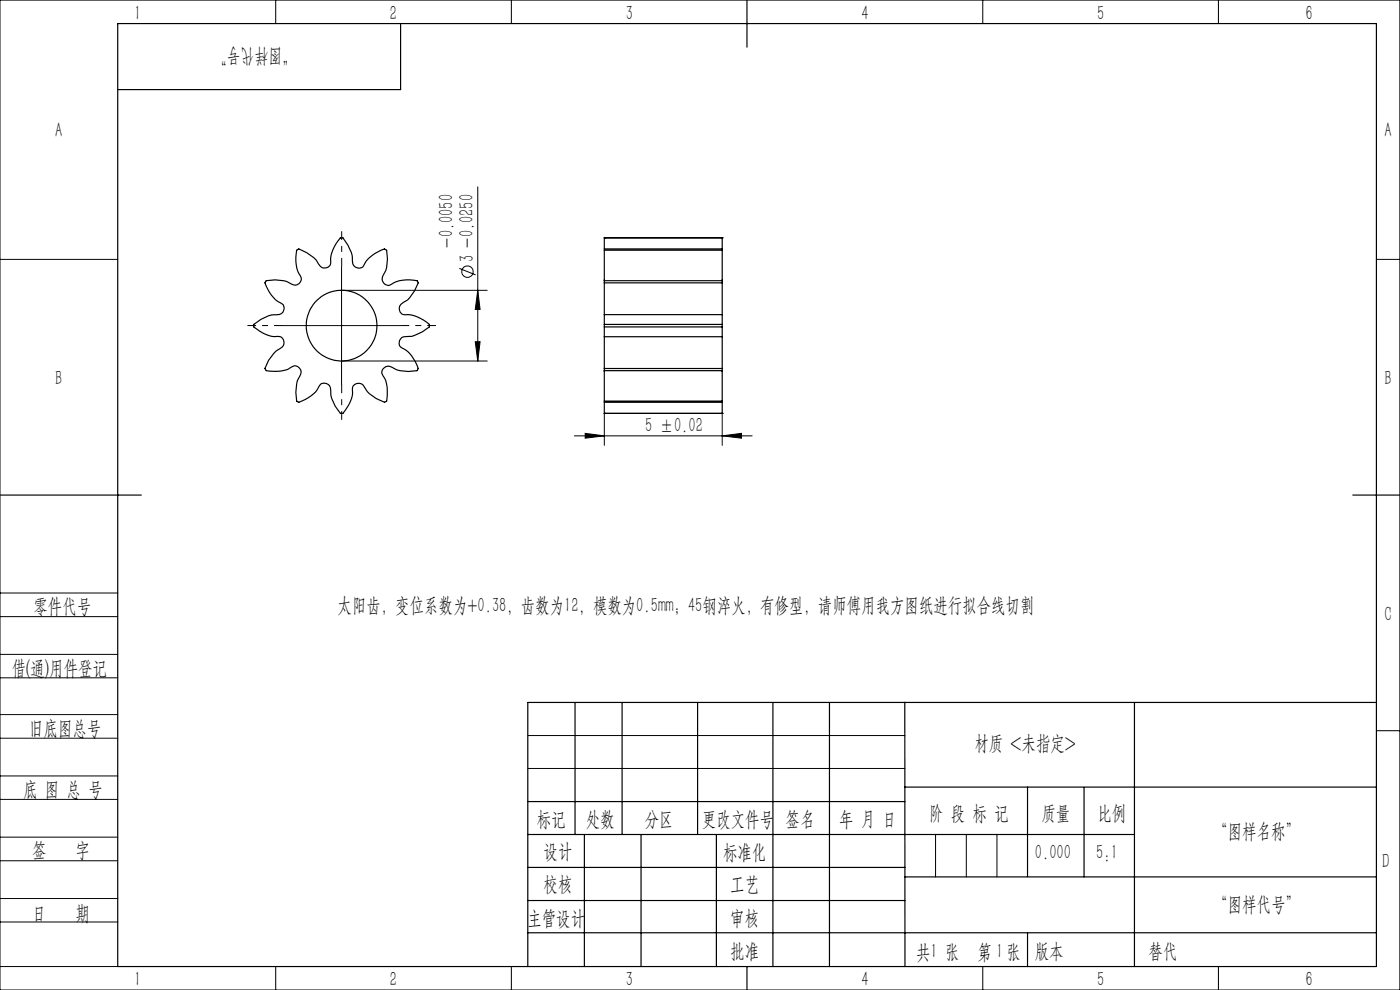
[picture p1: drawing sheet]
<svg xmlns="http://www.w3.org/2000/svg" width="297mm" height="210mm" viewBox="0 0 297 210" stroke-linecap="round" stroke-linejoin="round" font-family="sans-serif">
<g fill="none" stroke="#000" stroke-width=".25">
<path d="M25 5h267v200h-267zM85 5v14h-60M158.5 0v10M56.4 59.6a7.4 7.4 0 0 1 5.8 .8 1.36 1.36 0 0 0 1.6-.7 1.36 1.36 0 0 0-.4-1.6 7.1 7.1 0 0 1-.4-5.1l.3-.1a7.2 7.2 0 0 1 4.6 3.6 1.34 1.34 0 0 0 1.7 .1 1.34 1.34 0 0 0 .5-1.6 7.5 7.5 0 0 1 2.2-4.6h.3a7 7 0 0 1 2.2 5.5 1.35 1.35 0 0 0 1.4 1 1.35 1.35 0 0 0 1.3-1.2 7.3 7.3 0 0 1 4.2-2.8l.2 .1a6.9 6.9 0 0 1-.8 5.8 1.36 1.36 0 0 0 .7 1.6 1.36 1.36 0 0 0 1.7-.4 7.2 7.2 0 0 1 5-.4l.2 .3a7 7 0 0 1-3.6 4.6 1.35 1.35 0 0 0-.2 1.7 1.35 1.35 0 0 0 1.6 .5 7.3 7.3 0 0 1 4.6 2.3v.2a7 7 0 0 1-5.4 2.2 1.36 1.36 0 0 0-1 1.4 1.36 1.36 0 0 0 1.1 1.3 7.3 7.3 0 0 1 2.9 4.2l-.2 .2a7.1 7.1 0 0 1-5.8-.8 1.36 1.36 0 0 0-1.6 .7 1.36 1.36 0 0 0 .4 1.7 7.5 7.5 0 0 1 .4 5.1l-.2 .1a6.9 6.9 0 0 1-4.7-3.6 1.37 1.37 0 0 0-1.7-.2 1.37 1.37 0 0 0-.5 1.6 7.1 7.1 0 0 1-2.2 4.6h-.3a7 7 0 0 1-2.2-5.4 1.36 1.36 0 0 0-1.4-1 1.36 1.36 0 0 0-1.2 1.1 7.3 7.3 0 0 1-4.2 2.9l-.3-.1a7.3 7.3 0 0 1 .8-5.9 1.36 1.36 0 0 0-.7-1.6 1.36 1.36 0 0 0-1.6 .4 7.4 7.4 0 0 1-5.1 .4l-.1-.2a7.3 7.3 0 0 1 3.6-4.7 1.36 1.36 0 0 0 .1-1.7 1.36 1.36 0 0 0-1.6-.5 7.1 7.1 0 0 1-4.6-2.2v-.2a6.9 6.9 0 0 1 5.5-2.3 1.35 1.35 0 0 0 1-1.4 1.35 1.35 0 0 0-1.2-1.2 7 7 0 0 1-2.8-4.2zM128.2 60v8.8M128.2 59.5v.5M128.2 53.1v6.2M128.2 59.4v.1M128.2 53.1v-.3h25v.3M128.2 50.4v2.3M128.2 50.4h.1M128.2 50.4h25"/>
<path d="M128.2 60h25M128.2 59.5h25M128.2 53.1h25M153.2 60v6.7h-25M153.2 59.5v.5M153.2 59.4v.1M153.2 53.1v6.2M153.2 50.4v2.3M153.2 50.4h.1M128.2 71.4h25M128.2 69.3v2.1M128.2 71.4v6.8"/>
<path d="M128.2 68.8v.5M128.2 78.2v.4M128.2 78.6v.1M128.2 78.9v6.2M128.2 78.2h25M128.2 69.3h25M128.2 68.8h25M128.2 78.6h25M153.2 69.3v8.9M153.2 66.8v2M153.2 68.8v.5M153.2 78.2v.4"/>
<path d="M153.2 78.9v6.2M153.2 78.6v.1M128.2 85.1v.2h25v-.2M128.2 85.4v2.3M128.2 87.7h.1M128.2 87.7h25M128.2 85.1h25M153.2 85.4v2.3M153.2 87.7h.1M0 105h30M287 105h10M122 149v28"/>
<path d="M132 149v28M148 149v28M164 149v56M176 149v56M191.9 149l.1 56M240.7 149v56M292 149h-180v56M112 177h128.7M112 170h80M124 177v28M136 177v28M152 177v28"/>
<path d="M191.9 167h100.1M218 167v18.9M230 167v19M112 197.9h180M112 184h80M112 191h80M192 186h100M218 197.9v7.1M158.5 205v5"/>
<circle cx="72.5" cy="69.1" r="7.5"/>
</g>
<g fill="none" stroke="#000" stroke-width=".21">
<path d="M0 0h297v210h-297zM58.5 0v5M108.5 0v5M208.5 0v5M258.5 0v5M101.4 39.6v37M0 55h25M72.5 56.6v25M97.4 56.9l3.5 1.4M292 55h5M60 69.1h25M72.5 61.6h30.9"/>
<path d="M72.5 76.6h30.9M100.8 72.5h1l-.4 4.1zM101.4 61.6l.4 4h-1zM121.8 92.5h37.8M124.1 91.9l4.1 .6-4.1 .4zM128.2 87.7v6.8M153.2 92.5l4.1-.6v1zM153.2 87.7v6.8M0 138.8h25M0 125.8h25M0 130.8h25M0 143.8h25"/>
<path d="M0 156.6h25M0 151.6h25M112 156h80M292 155h5M0 169.6h25M0 164.6h25M0 177.6h25M112 163h80M198.5 177v9M205 177v9M211.5 177v9M0 182.6h25"/>
<path d="M0 190.6h25M0 195.6h25M0 205h25M58.5 205v5M108.5 205v5M208.5 205v5M258.5 205v5"/>
<circle cx="99.2" cy="57.6" r="1.22"/>
</g>
<path d="M72.5 56.6v-7.5M60 69.1h-7.5M85 69.1h7.5M72.5 81.6v7.5" fill="none" stroke="#000" stroke-width=".21" stroke-dasharray="30.5 1.3 1.3 1.3" stroke-dashoffset="28.6" stroke-linecap="butt"/>
<g fill="#000">
<path d="M101.4 61.6l.4 4h-1zM100.8 72.5h1l-.4 4.1z"/>
<path d="M153.2 92.5l4.1-.6v1zM124.1 91.9l4.1 .6-4.1 .4z"/>
</g>
<g font-size="4.4">
<text x="28.5" y="4.2">1</text>
<text x="82.7" y="4.2">2</text>
<text x="132.7" y="4.2">3</text>
<text x="182.7" y="4.2">4</text>
<text x="232.7" y="4.2">5</text>
<text x="277" y="4.2">6</text>
<text x="62.8" y="10.7" transform="rotate(-180 62.8 10.7)">“图样代号”</text>
<text x="11.7" y="29.2">A</text>
<text x="293.7" y="29.2">A</text>
<text x="96.1" y="52.5" transform="rotate(-90 96.1 52.5)">-0.0050</text>
<text x="100.5" y="55.6" transform="rotate(-90 100.5 55.6)">3 -0.0250</text>
<text x="11.7" y="81.6">B</text>
<text x="293.7" y="81.6">B</text>
<text x="136.9" y="91.6">5 ±0.02</text>
<text x="7.1" y="130.1">零件代号</text>
<text x="71.6" y="129.8">太阳齿，变位系数为+0.38，齿数为12，模数为0.5mm；45钢淬火，有修型，请师傅用我方图纸进行拟合线切割</text>
<text x="293.7" y="131.6">C</text>
<text x="2.5" y="143.2">借(通)用件登记</text>
<text x="6.2" y="155.8">旧底图总号</text>
<text x="206.7" y="159.1">材质 &lt;未指定&gt;</text>
<text x="4.9" y="168.9">底 图 总 号</text>
<text x="197.1" y="173.8">阶 段 标 记</text>
<text x="221" y="173.8">质量</text>
<text x="232.8" y="173.8">比例</text>
<text x="113.9" y="175.2">标记</text>
<text x="124.3" y="175.2">处数</text>
<text x="136.8" y="175.2">分区</text>
<text x="148.9" y="175.2">更改文件号</text>
<text x="166.7" y="175.2">签名</text>
<text x="178.1" y="175.2">年 月 日</text>
<text x="257.4" y="177.8">“图样名称”</text>
<text x="6.8" y="181.9">签</text>
<text x="16" y="181.9">字</text>
<text x="115.3" y="182.1">设计</text>
<text x="153.4" y="182.1">标准化</text>
<text x="219.5" y="182.1">0.000</text>
<text x="232.6" y="182.1">5:1</text>
<text x="293.2" y="184.2">D</text>
<text x="115.3" y="189">校核</text>
<text x="154.9" y="189">工艺</text>
<text x="6.8" y="195.2">日</text>
<text x="16" y="195.2">期</text>
<text x="111.9" y="196.2">主管设计</text>
<text x="154.9" y="196.2">审核</text>
<text x="257.4" y="193.1">“图样代号”</text>
<text x="154.9" y="203.1">批准</text>
<text x="194.4" y="203.4">共 张</text>
<text x="197.4" y="203.1">1</text>
<text x="207.4" y="203.4">第 张</text>
<text x="211.3" y="203.1">1</text>
<text x="219.5" y="203.1">版本</text>
<text x="243.6" y="203.1">替代</text>
<text x="28.5" y="209.2">1</text>
<text x="82.7" y="209.2">2</text>
<text x="132.7" y="209.2">3</text>
<text x="182.7" y="209.2">4</text>
<text x="232.7" y="209.2">5</text>
<text x="277" y="209.2">6</text>
</g>
</svg>
